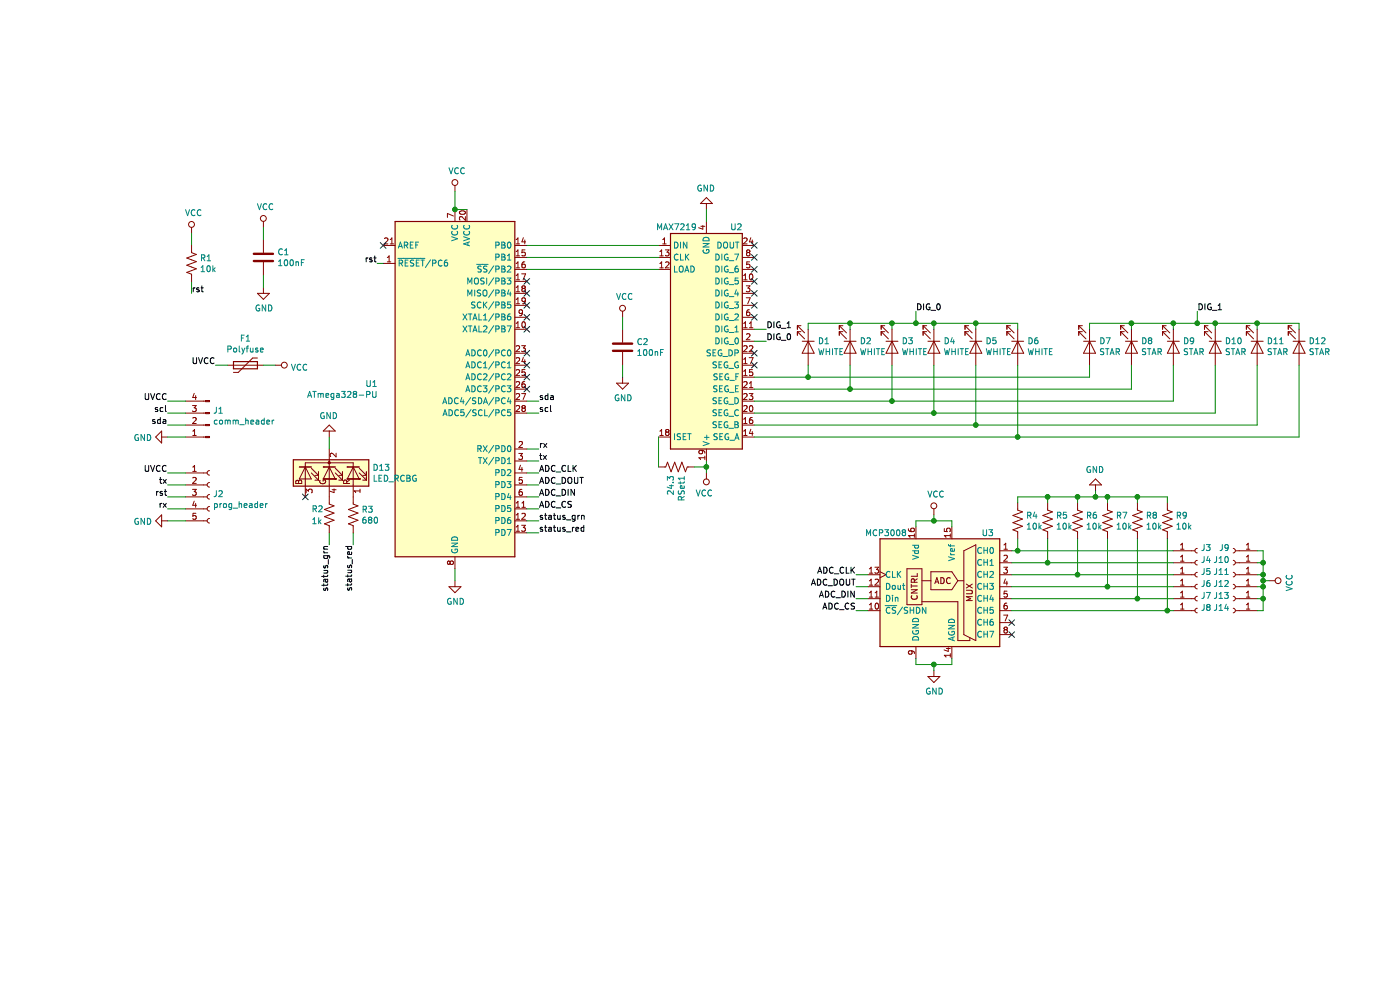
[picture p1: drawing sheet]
EESchema Schematic File Version 4
LIBS:ComplicatedWires-cache
EELAYER 29 0
EELAYER END
$Descr A4 11693 8268
encoding utf-8
Sheet 1 1
Title ""
Date ""
Rev ""
Comp ""
Comment1 ""
Comment2 ""
Comment3 ""
Comment4 ""
$EndDescr
$Comp
L MCU_Microchip_ATmega:ATmega328-PU U1
U 1 1
P 3800 3250
F 0 "U1" H 3156 3296 50  0000 R CNN
F 1 "ATmega328-PU" H 3156 3205 50  0000 R CNN
F 2 "Package_DIP:DIP-28_W7.62mm" H 3800 3250 50  0001 C CIN
F 3 "http://ww1.microchip.com/downloads/en/DeviceDoc/ATmega328_P%20AVR%20MCU%20with%20picoPower%20Technology%20Data%20Sheet%2040001984A.pdf" H 3800 3250 50  0001 C CNN
	1    3800 3250
	1    0    0    -1  
$EndComp
$Comp
L Device:C C1
U 1 1
P 2200 2150
F 0 "C1" H 2315 2196 50  0000 L CNN
F 1 "100nF" H 2315 2105 50  0000 L CNN
F 2 "" H 2238 2000 50  0001 C CNN
F 3 "~" H 2200 2150 50  0001 C CNN
	1    2200 2150
	1    0    0    -1  
$EndComp
Wire Wire Line
	3900 1750 3800 1750
$Comp
L power:VCC #PWR08
U 1 1
P 3800 1600
F 0 "#PWR08" H 3800 1450 50  0001 C CNN
F 1 "VCC" H 3817 1773 50  0000 C CNN
F 2 "" H 3800 1600 50  0001 C CNN
F 3 "" H 3800 1600 50  0001 C CNN
	1    3800 1600
	1    0    0    -1  
$EndComp
$Comp
L power:GND #PWR09
U 1 1
P 3800 4850
F 0 "#PWR09" H 3800 4600 50  0001 C CNN
F 1 "GND" H 3805 4677 50  0000 C CNN
F 2 "" H 3800 4850 50  0001 C CNN
F 3 "" H 3800 4850 50  0001 C CNN
	1    3800 4850
	1    0    0    -1  
$EndComp
Wire Wire Line
	3800 1750 3800 1600
Connection ~ 3800 1750
$Comp
L power:VCC #PWR06
U 1 1
P 2200 1900
F 0 "#PWR06" H 2200 1750 50  0001 C CNN
F 1 "VCC" H 2217 2073 50  0000 C CNN
F 2 "" H 2200 1900 50  0001 C CNN
F 3 "" H 2200 1900 50  0001 C CNN
	1    2200 1900
	1    0    0    -1  
$EndComp
Wire Wire Line
	3800 4850 3800 4750
$Comp
L power:GND #PWR07
U 1 1
P 2200 2400
F 0 "#PWR07" H 2200 2150 50  0001 C CNN
F 1 "GND" H 2205 2227 50  0000 C CNN
F 2 "" H 2200 2400 50  0001 C CNN
F 3 "" H 2200 2400 50  0001 C CNN
	1    2200 2400
	1    0    0    -1  
$EndComp
Wire Wire Line
	2200 2400 2200 2300
Wire Wire Line
	2200 2000 2200 1900
$Comp
L power:VCC #PWR05
U 1 1
P 1600 1950
F 0 "#PWR05" H 1600 1800 50  0001 C CNN
F 1 "VCC" H 1617 2123 50  0000 C CNN
F 2 "" H 1600 1950 50  0001 C CNN
F 3 "" H 1600 1950 50  0001 C CNN
	1    1600 1950
	1    0    0    -1  
$EndComp
Wire Wire Line
	1600 2050 1600 1950
Wire Wire Line
	1600 2350 1600 2450
Text Label 1600 2450 0    50   ~ 0
rst
Wire Wire Line
	3200 2200 3150 2200
Text Label 3150 2200 2    50   ~ 0
rst
$Comp
L Connector:Conn_01x05_Female J2
U 1 1
P 1750 4150
F 0 "J2" H 1778 4176 50  0000 L CNN
F 1 "prog_header" H 1778 4085 50  0000 L CNN
F 2 "" H 1750 4150 50  0001 C CNN
F 3 "~" H 1750 4150 50  0001 C CNN
	1    1750 4150
	1    0    0    -1  
$EndComp
$Comp
L Connector:Conn_01x04_Male J1
U 1 1
P 1750 3550
F 0 "J1" H 1722 3432 50  0000 R CNN
F 1 "comm_header" H 1722 3523 50  0000 R CNN
F 2 "" H 1750 3550 50  0001 C CNN
F 3 "~" H 1750 3550 50  0001 C CNN
	1    1750 3550
	-1   0    0    1   
$EndComp
$Comp
L power:VCC #PWR01
U 1 1
P 2300 3050
F 0 "#PWR01" H 2300 2900 50  0001 C CNN
F 1 "VCC" V 2318 3177 50  0000 L CNN
F 2 "" H 2300 3050 50  0001 C CNN
F 3 "" H 2300 3050 50  0001 C CNN
	1    2300 3050
	0    1    1    0   
$EndComp
$Comp
L power:GND #PWR02
U 1 1
P 1400 3650
F 0 "#PWR02" H 1400 3400 50  0001 C CNN
F 1 "GND" V 1405 3522 50  0000 R CNN
F 2 "" H 1400 3650 50  0001 C CNN
F 3 "" H 1400 3650 50  0001 C CNN
	1    1400 3650
	0    1    1    0   
$EndComp
$Comp
L power:GND #PWR04
U 1 1
P 1400 4350
F 0 "#PWR04" H 1400 4100 50  0001 C CNN
F 1 "GND" V 1405 4222 50  0000 R CNN
F 2 "" H 1400 4350 50  0001 C CNN
F 3 "" H 1400 4350 50  0001 C CNN
	1    1400 4350
	0    1    1    0   
$EndComp
Wire Wire Line
	1550 4150 1400 4150
Wire Wire Line
	1550 3950 1400 3950
Wire Wire Line
	1400 4350 1550 4350
Wire Wire Line
	1550 3650 1400 3650
Wire Wire Line
	1400 3350 1550 3350
Text Label 1400 4150 2    50   ~ 0
rst
Wire Wire Line
	4400 3450 4500 3450
Text Label 4500 3450 0    50   ~ 0
scl
Wire Wire Line
	4400 3750 4500 3750
Text Label 4500 3850 0    50   ~ 0
tx
Text Label 4500 3750 0    50   ~ 0
rx
Wire Wire Line
	4500 3850 4400 3850
Wire Wire Line
	1550 3450 1400 3450
Wire Wire Line
	1400 3550 1550 3550
Wire Wire Line
	1550 4050 1400 4050
Wire Wire Line
	1400 4250 1550 4250
Text Label 1400 3550 2    50   ~ 0
sda
Text Label 1400 3450 2    50   ~ 0
scl
Text Label 1400 4250 2    50   ~ 0
rx
Text Label 1400 4050 2    50   ~ 0
tx
NoConn ~ 3200 2050
Wire Wire Line
	4400 3350 4500 3350
Text Label 4500 3350 0    50   ~ 0
sda
$Comp
L Device:LED_RCBG D13
U 1 1
P 2750 3950
F 0 "D13" V 2704 4310 50  0000 L CNN
F 1 "LED_RCBG" V 2795 4310 50  0000 L CNN
F 2 "" H 2750 3900 50  0001 C CNN
F 3 "~" H 2750 3900 50  0001 C CNN
	1    2750 3950
	0    1    1    0   
$EndComp
NoConn ~ 2550 4150
$Comp
L power:GND #PWR011
U 1 1
P 2750 3650
F 0 "#PWR011" H 2750 3400 50  0001 C CNN
F 1 "GND" H 2755 3477 50  0000 C CNN
F 2 "" H 2750 3650 50  0001 C CNN
F 3 "" H 2750 3650 50  0001 C CNN
	1    2750 3650
	-1   0    0    1   
$EndComp
Wire Wire Line
	2750 3650 2750 3750
Wire Wire Line
	2750 4450 2750 4550
Wire Wire Line
	2950 4450 2950 4550
Wire Wire Line
	4400 4350 4500 4350
Wire Wire Line
	4400 4450 4500 4450
Text Label 4500 4350 0    50   ~ 0
status_grn
Text Label 4500 4450 0    50   ~ 0
status_red
Text Label 2750 4550 3    50   ~ 0
status_grn
Text Label 2950 4550 3    50   ~ 0
status_red
NoConn ~ 4400 2350
NoConn ~ 4400 2450
NoConn ~ 4400 2550
NoConn ~ 4400 2650
NoConn ~ 4400 2750
NoConn ~ 4400 2950
NoConn ~ 4400 3050
NoConn ~ 4400 3150
NoConn ~ 4400 3250
$Comp
L Device:R_US R2
U 1 1
P 2750 4300
F 0 "R2" H 2600 4350 50  0000 L CNN
F 1 "1k" H 2600 4250 50  0000 L CNN
F 2 "" V 2790 4290 50  0001 C CNN
F 3 "~" H 2750 4300 50  0001 C CNN
	1    2750 4300
	1    0    0    -1  
$EndComp
$Comp
L Device:R_US R3
U 1 1
P 2950 4300
F 0 "R3" H 3018 4346 50  0000 L CNN
F 1 "680" H 3018 4255 50  0000 L CNN
F 2 "" V 2990 4290 50  0001 C CNN
F 3 "~" H 2950 4300 50  0001 C CNN
	1    2950 4300
	1    0    0    -1  
$EndComp
$Comp
L Analog_ADC:MCP3008 U3
U 1 1
P 7850 4900
F 0 "U3" H 7450 5350 50  0000 C CNN
F 1 "MCP3008" H 8300 5350 50  0000 C CNN
F 2 "" H 7950 5000 50  0001 C CNN
F 3 "http://ww1.microchip.com/downloads/en/DeviceDoc/21295d.pdf" H 7950 5000 50  0001 C CNN
	1    7850 4900
	-1   0    0    -1  
$EndComp
$Comp
L Driver_LED:MAX7219 U?
U 1 1
P 5900 2850
AR Path="/5F6782B5/5F6805BD" Ref="U?"  Part="1" 
AR Path="/5F6805BD" Ref="U2"  Part="1" 
F 0 "U2" H 6150 1900 50  0000 C CNN
F 1 "MAX7219" H 5650 1900 50  0000 C CNN
F 2 "" H 5850 2900 50  0001 C CNN
F 3 "https://datasheets.maximintegrated.com/en/ds/MAX7219-MAX7221.pdf" H 5950 2700 50  0001 C CNN
	1    5900 2850
	1    0    0    1   
$EndComp
$Comp
L Device:R_US RSet?
U 1 1
P 5650 3900
AR Path="/5F6782B5/5F6805C3" Ref="RSet?"  Part="1" 
AR Path="/5F6805C3" Ref="RSet1"  Part="1" 
F 0 "RSet1" H 5718 3946 50  0000 L CNN
F 1 "24.3" H 5718 3855 50  0000 L CNN
F 2 "" V 5690 3890 50  0001 C CNN
F 3 "~" H 5650 3900 50  0001 C CNN
	1    5650 3900
	0    1    1    0   
$EndComp
Wire Wire Line
	4400 2050 5500 2050
Wire Wire Line
	5500 2150 4400 2150
Wire Wire Line
	4400 2250 5500 2250
$Comp
L power:VCC #PWR?
U 1 1
P 5900 3950
AR Path="/5F6782B5/5F6805CC" Ref="#PWR?"  Part="1" 
AR Path="/5F6805CC" Ref="#PWR014"  Part="1" 
F 0 "#PWR014" H 5900 3800 50  0001 C CNN
F 1 "VCC" H 5917 4123 50  0000 C CNN
F 2 "" H 5900 3950 50  0001 C CNN
F 3 "" H 5900 3950 50  0001 C CNN
	1    5900 3950
	-1   0    0    1   
$EndComp
$Comp
L power:GND #PWR?
U 1 1
P 5900 1750
AR Path="/5F6782B5/5F6805D2" Ref="#PWR?"  Part="1" 
AR Path="/5F6805D2" Ref="#PWR013"  Part="1" 
F 0 "#PWR013" H 5900 1500 50  0001 C CNN
F 1 "GND" H 5905 1577 50  0000 C CNN
F 2 "" H 5900 1750 50  0001 C CNN
F 3 "" H 5900 1750 50  0001 C CNN
	1    5900 1750
	-1   0    0    1   
$EndComp
Wire Wire Line
	5900 1750 5900 1850
Wire Wire Line
	5900 3850 5900 3900
Wire Wire Line
	5500 3900 5500 3650
Wire Wire Line
	5800 3900 5900 3900
Connection ~ 5900 3900
Wire Wire Line
	5900 3900 5900 3950
$Comp
L Device:C C?
U 1 1
P 5200 2900
AR Path="/5F6782B5/5F6805DE" Ref="C?"  Part="1" 
AR Path="/5F6805DE" Ref="C2"  Part="1" 
F 0 "C2" H 5315 2946 50  0000 L CNN
F 1 "100nF" H 5315 2855 50  0000 L CNN
F 2 "" H 5238 2750 50  0001 C CNN
F 3 "~" H 5200 2900 50  0001 C CNN
	1    5200 2900
	1    0    0    -1  
$EndComp
$Comp
L power:VCC #PWR?
U 1 1
P 5200 2650
AR Path="/5F6782B5/5F6805E4" Ref="#PWR?"  Part="1" 
AR Path="/5F6805E4" Ref="#PWR010"  Part="1" 
F 0 "#PWR010" H 5200 2500 50  0001 C CNN
F 1 "VCC" H 5217 2823 50  0000 C CNN
F 2 "" H 5200 2650 50  0001 C CNN
F 3 "" H 5200 2650 50  0001 C CNN
	1    5200 2650
	1    0    0    -1  
$EndComp
$Comp
L power:GND #PWR?
U 1 1
P 5200 3150
AR Path="/5F6782B5/5F6805EA" Ref="#PWR?"  Part="1" 
AR Path="/5F6805EA" Ref="#PWR012"  Part="1" 
F 0 "#PWR012" H 5200 2900 50  0001 C CNN
F 1 "GND" H 5205 2977 50  0000 C CNN
F 2 "" H 5200 3150 50  0001 C CNN
F 3 "" H 5200 3150 50  0001 C CNN
	1    5200 3150
	1    0    0    -1  
$EndComp
Wire Wire Line
	5200 3150 5200 3050
Wire Wire Line
	5200 2650 5200 2750
Wire Wire Line
	4500 3950 4400 3950
Wire Wire Line
	4500 4050 4400 4050
Wire Wire Line
	4500 4150 4400 4150
Wire Wire Line
	4500 4250 4400 4250
Text Label 4500 3950 0    50   ~ 0
ADC_CLK
Text Label 4500 4050 0    50   ~ 0
ADC_DOUT
Text Label 4500 4150 0    50   ~ 0
ADC_DIN
Text Label 4500 4250 0    50   ~ 0
ADC_CS
Wire Wire Line
	7150 4800 7250 4800
Wire Wire Line
	7150 4900 7250 4900
Wire Wire Line
	7150 5000 7250 5000
Wire Wire Line
	7150 5100 7250 5100
Text Label 7150 4800 2    50   ~ 0
ADC_CLK
Text Label 7150 4900 2    50   ~ 0
ADC_DOUT
Text Label 7150 5000 2    50   ~ 0
ADC_DIN
Text Label 7150 5100 2    50   ~ 0
ADC_CS
Wire Wire Line
	7950 5500 7950 5550
Wire Wire Line
	7950 5550 7800 5550
Wire Wire Line
	7650 5550 7650 5500
Wire Wire Line
	7950 4400 7950 4350
Wire Wire Line
	7950 4350 7800 4350
Wire Wire Line
	7650 4350 7650 4400
$Comp
L power:VCC #PWR?
U 1 1
P 7800 4300
AR Path="/5F6782B5/5F690ABC" Ref="#PWR?"  Part="1" 
AR Path="/5F690ABC" Ref="#PWR015"  Part="1" 
F 0 "#PWR015" H 7800 4150 50  0001 C CNN
F 1 "VCC" H 7817 4473 50  0000 C CNN
F 2 "" H 7800 4300 50  0001 C CNN
F 3 "" H 7800 4300 50  0001 C CNN
	1    7800 4300
	1    0    0    -1  
$EndComp
Wire Wire Line
	7800 4300 7800 4350
Connection ~ 7800 4350
Wire Wire Line
	7800 4350 7650 4350
$Comp
L power:GND #PWR016
U 1 1
P 7800 5600
F 0 "#PWR016" H 7800 5350 50  0001 C CNN
F 1 "GND" H 7805 5427 50  0000 C CNN
F 2 "" H 7800 5600 50  0001 C CNN
F 3 "" H 7800 5600 50  0001 C CNN
	1    7800 5600
	1    0    0    -1  
$EndComp
Wire Wire Line
	7800 5600 7800 5550
Connection ~ 7800 5550
Wire Wire Line
	7800 5550 7650 5550
$Comp
L Connector:Conn_01x01_Female J3
U 1 1
P 10000 4600
F 0 "J3" H 10028 4626 50  0000 L CNN
F 1 "Conn_01x01_Female" H 10028 4535 50  0001 L CNN
F 2 "" H 10000 4600 50  0001 C CNN
F 3 "~" H 10000 4600 50  0001 C CNN
	1    10000 4600
	1    0    0    -1  
$EndComp
$Comp
L Connector:Conn_01x01_Female J4
U 1 1
P 10000 4700
F 0 "J4" H 10028 4726 50  0000 L CNN
F 1 "Conn_01x01_Female" H 10028 4635 50  0001 L CNN
F 2 "" H 10000 4700 50  0001 C CNN
F 3 "~" H 10000 4700 50  0001 C CNN
	1    10000 4700
	1    0    0    -1  
$EndComp
$Comp
L Connector:Conn_01x01_Female J5
U 1 1
P 10000 4800
F 0 "J5" H 10028 4826 50  0000 L CNN
F 1 "Conn_01x01_Female" H 10028 4735 50  0001 L CNN
F 2 "" H 10000 4800 50  0001 C CNN
F 3 "~" H 10000 4800 50  0001 C CNN
	1    10000 4800
	1    0    0    -1  
$EndComp
$Comp
L Connector:Conn_01x01_Female J6
U 1 1
P 10000 4900
F 0 "J6" H 10028 4926 50  0000 L CNN
F 1 "Conn_01x01_Female" H 10028 4835 50  0001 L CNN
F 2 "" H 10000 4900 50  0001 C CNN
F 3 "~" H 10000 4900 50  0001 C CNN
	1    10000 4900
	1    0    0    -1  
$EndComp
$Comp
L Connector:Conn_01x01_Female J7
U 1 1
P 10000 5000
F 0 "J7" H 10028 5026 50  0000 L CNN
F 1 "Conn_01x01_Female" H 10028 4935 50  0001 L CNN
F 2 "" H 10000 5000 50  0001 C CNN
F 3 "~" H 10000 5000 50  0001 C CNN
	1    10000 5000
	1    0    0    -1  
$EndComp
$Comp
L Connector:Conn_01x01_Female J8
U 1 1
P 10000 5100
F 0 "J8" H 10028 5126 50  0000 L CNN
F 1 "Conn_01x01_Female" H 10028 5035 50  0001 L CNN
F 2 "" H 10000 5100 50  0001 C CNN
F 3 "~" H 10000 5100 50  0001 C CNN
	1    10000 5100
	1    0    0    -1  
$EndComp
NoConn ~ 8450 5300
NoConn ~ 8450 5200
Wire Wire Line
	8450 5100 9750 5100
Wire Wire Line
	9800 5000 9500 5000
Wire Wire Line
	8450 4900 9250 4900
Wire Wire Line
	9800 4800 9000 4800
Wire Wire Line
	8450 4700 8750 4700
Wire Wire Line
	9800 4600 8500 4600
$Comp
L Device:R_US R1
U 1 1
P 1600 2200
F 0 "R1" H 1668 2246 50  0000 L CNN
F 1 "10k" H 1668 2155 50  0000 L CNN
F 2 "" V 1640 2190 50  0001 C CNN
F 3 "~" H 1600 2200 50  0001 C CNN
	1    1600 2200
	1    0    0    -1  
$EndComp
$Comp
L Device:R_US R4
U 1 1
P 8500 4350
F 0 "R4" H 8568 4396 50  0000 L CNN
F 1 "10k" H 8568 4305 50  0000 L CNN
F 2 "" V 8540 4340 50  0001 C CNN
F 3 "~" H 8500 4350 50  0001 C CNN
	1    8500 4350
	1    0    0    -1  
$EndComp
$Comp
L Device:R_US R5
U 1 1
P 8750 4350
F 0 "R5" H 8818 4396 50  0000 L CNN
F 1 "10k" H 8818 4305 50  0000 L CNN
F 2 "" V 8790 4340 50  0001 C CNN
F 3 "~" H 8750 4350 50  0001 C CNN
	1    8750 4350
	1    0    0    -1  
$EndComp
$Comp
L Device:R_US R6
U 1 1
P 9000 4350
F 0 "R6" H 9068 4396 50  0000 L CNN
F 1 "10k" H 9068 4305 50  0000 L CNN
F 2 "" V 9040 4340 50  0001 C CNN
F 3 "~" H 9000 4350 50  0001 C CNN
	1    9000 4350
	1    0    0    -1  
$EndComp
$Comp
L Device:R_US R7
U 1 1
P 9250 4350
F 0 "R7" H 9318 4396 50  0000 L CNN
F 1 "10k" H 9318 4305 50  0000 L CNN
F 2 "" V 9290 4340 50  0001 C CNN
F 3 "~" H 9250 4350 50  0001 C CNN
	1    9250 4350
	1    0    0    -1  
$EndComp
$Comp
L Device:R_US R8
U 1 1
P 9500 4350
F 0 "R8" H 9568 4396 50  0000 L CNN
F 1 "10k" H 9568 4305 50  0000 L CNN
F 2 "" V 9540 4340 50  0001 C CNN
F 3 "~" H 9500 4350 50  0001 C CNN
	1    9500 4350
	1    0    0    -1  
$EndComp
$Comp
L Device:R_US R9
U 1 1
P 9750 4350
F 0 "R9" H 9818 4396 50  0000 L CNN
F 1 "10k" H 9818 4305 50  0000 L CNN
F 2 "" V 9790 4340 50  0001 C CNN
F 3 "~" H 9750 4350 50  0001 C CNN
	1    9750 4350
	1    0    0    -1  
$EndComp
$Comp
L power:GND #PWR017
U 1 1
P 9150 4100
F 0 "#PWR017" H 9150 3850 50  0001 C CNN
F 1 "GND" H 9155 3927 50  0000 C CNN
F 2 "" H 9150 4100 50  0001 C CNN
F 3 "" H 9150 4100 50  0001 C CNN
	1    9150 4100
	-1   0    0    1   
$EndComp
Wire Wire Line
	8500 4200 8500 4150
Wire Wire Line
	8500 4150 8750 4150
Wire Wire Line
	9750 4150 9750 4200
Wire Wire Line
	9500 4200 9500 4150
Connection ~ 9500 4150
Wire Wire Line
	9500 4150 9750 4150
Wire Wire Line
	9250 4200 9250 4150
Connection ~ 9250 4150
Wire Wire Line
	9250 4150 9500 4150
Wire Wire Line
	9000 4200 9000 4150
Connection ~ 9000 4150
Wire Wire Line
	9000 4150 9150 4150
Wire Wire Line
	8750 4200 8750 4150
Connection ~ 8750 4150
Wire Wire Line
	8750 4150 9000 4150
Wire Wire Line
	9150 4100 9150 4150
Connection ~ 9150 4150
Wire Wire Line
	9150 4150 9250 4150
Wire Wire Line
	8500 4500 8500 4600
Connection ~ 8500 4600
Wire Wire Line
	8500 4600 8450 4600
Wire Wire Line
	8750 4500 8750 4700
Connection ~ 8750 4700
Wire Wire Line
	8750 4700 9800 4700
Wire Wire Line
	9000 4800 9000 4500
Connection ~ 9000 4800
Wire Wire Line
	9000 4800 8450 4800
Wire Wire Line
	9250 4500 9250 4900
Connection ~ 9250 4900
Wire Wire Line
	9250 4900 9800 4900
Wire Wire Line
	9500 5000 9500 4500
Connection ~ 9500 5000
Wire Wire Line
	9500 5000 8450 5000
Wire Wire Line
	9750 4500 9750 5100
Connection ~ 9750 5100
Wire Wire Line
	9750 5100 9800 5100
$Comp
L Connector:Conn_01x01_Female J9
U 1 1
P 10300 4600
F 0 "J9" H 10328 4626 50  0000 L CNN
F 1 "Conn_01x01_Female" H 10328 4535 50  0001 L CNN
F 2 "" H 10300 4600 50  0001 C CNN
F 3 "~" H 10300 4600 50  0001 C CNN
	1    10300 4600
	-1   0    0    -1  
$EndComp
$Comp
L Connector:Conn_01x01_Female J10
U 1 1
P 10300 4700
F 0 "J10" H 10328 4726 50  0000 L CNN
F 1 "Conn_01x01_Female" H 10328 4635 50  0001 L CNN
F 2 "" H 10300 4700 50  0001 C CNN
F 3 "~" H 10300 4700 50  0001 C CNN
	1    10300 4700
	-1   0    0    -1  
$EndComp
$Comp
L Connector:Conn_01x01_Female J11
U 1 1
P 10300 4800
F 0 "J11" H 10328 4826 50  0000 L CNN
F 1 "Conn_01x01_Female" H 10328 4735 50  0001 L CNN
F 2 "" H 10300 4800 50  0001 C CNN
F 3 "~" H 10300 4800 50  0001 C CNN
	1    10300 4800
	-1   0    0    -1  
$EndComp
$Comp
L Connector:Conn_01x01_Female J12
U 1 1
P 10300 4900
F 0 "J12" H 10328 4926 50  0000 L CNN
F 1 "Conn_01x01_Female" H 10328 4835 50  0001 L CNN
F 2 "" H 10300 4900 50  0001 C CNN
F 3 "~" H 10300 4900 50  0001 C CNN
	1    10300 4900
	-1   0    0    -1  
$EndComp
$Comp
L Connector:Conn_01x01_Female J13
U 1 1
P 10300 5000
F 0 "J13" H 10328 5026 50  0000 L CNN
F 1 "Conn_01x01_Female" H 10328 4935 50  0001 L CNN
F 2 "" H 10300 5000 50  0001 C CNN
F 3 "~" H 10300 5000 50  0001 C CNN
	1    10300 5000
	-1   0    0    -1  
$EndComp
$Comp
L Connector:Conn_01x01_Female J14
U 1 1
P 10300 5100
F 0 "J14" H 10328 5126 50  0000 L CNN
F 1 "Conn_01x01_Female" H 10328 5035 50  0001 L CNN
F 2 "" H 10300 5100 50  0001 C CNN
F 3 "~" H 10300 5100 50  0001 C CNN
	1    10300 5100
	-1   0    0    -1  
$EndComp
$Comp
L power:VCC #PWR?
U 1 1
P 10600 4850
AR Path="/5F6782B5/5F6E0158" Ref="#PWR?"  Part="1" 
AR Path="/5F6E0158" Ref="#PWR018"  Part="1" 
F 0 "#PWR018" H 10600 4700 50  0001 C CNN
F 1 "VCC" H 10617 5023 50  0000 C CNN
F 2 "" H 10600 4850 50  0001 C CNN
F 3 "" H 10600 4850 50  0001 C CNN
	1    10600 4850
	0    1    1    0   
$EndComp
Wire Wire Line
	10500 4600 10550 4600
Wire Wire Line
	10550 4600 10550 4700
Wire Wire Line
	10550 5100 10500 5100
Wire Wire Line
	10500 4900 10550 4900
Connection ~ 10550 4900
Wire Wire Line
	10550 4900 10550 5000
Wire Wire Line
	10500 4800 10550 4800
Connection ~ 10550 4800
Wire Wire Line
	10550 4800 10550 4850
Wire Wire Line
	10500 4700 10550 4700
Connection ~ 10550 4700
Wire Wire Line
	10550 4700 10550 4800
Wire Wire Line
	10500 5000 10550 5000
Connection ~ 10550 5000
Wire Wire Line
	10550 5000 10550 5100
Wire Wire Line
	10600 4850 10550 4850
Connection ~ 10550 4850
Wire Wire Line
	10550 4850 10550 4900
$Comp
L Device:LED D1
U 1 1
P 6750 2900
F 0 "D1" V 6697 2979 50  0000 L CNN
F 1 "WHITE" V 6788 2979 50  0000 L CNN
F 2 "" H 6750 2900 50  0001 C CNN
F 3 "~" H 6750 2900 50  0001 C CNN
	1    6750 2900
	0    1    1    0   
$EndComp
$Comp
L Device:LED D2
U 1 1
P 7100 2900
F 0 "D2" V 7047 2979 50  0000 L CNN
F 1 "WHITE" V 7138 2979 50  0000 L CNN
F 2 "" H 7100 2900 50  0001 C CNN
F 3 "~" H 7100 2900 50  0001 C CNN
	1    7100 2900
	0    1    1    0   
$EndComp
$Comp
L Device:LED D3
U 1 1
P 7450 2900
F 0 "D3" V 7397 2979 50  0000 L CNN
F 1 "WHITE" V 7488 2979 50  0000 L CNN
F 2 "" H 7450 2900 50  0001 C CNN
F 3 "~" H 7450 2900 50  0001 C CNN
	1    7450 2900
	0    1    1    0   
$EndComp
$Comp
L Device:LED D4
U 1 1
P 7800 2900
F 0 "D4" V 7747 2979 50  0000 L CNN
F 1 "WHITE" V 7838 2979 50  0000 L CNN
F 2 "" H 7800 2900 50  0001 C CNN
F 3 "~" H 7800 2900 50  0001 C CNN
	1    7800 2900
	0    1    1    0   
$EndComp
$Comp
L Device:LED D5
U 1 1
P 8150 2900
F 0 "D5" V 8097 2979 50  0000 L CNN
F 1 "WHITE" V 8188 2979 50  0000 L CNN
F 2 "" H 8150 2900 50  0001 C CNN
F 3 "~" H 8150 2900 50  0001 C CNN
	1    8150 2900
	0    1    1    0   
$EndComp
$Comp
L Device:LED D6
U 1 1
P 8500 2900
F 0 "D6" V 8447 2979 50  0000 L CNN
F 1 "WHITE" V 8538 2979 50  0000 L CNN
F 2 "" H 8500 2900 50  0001 C CNN
F 3 "~" H 8500 2900 50  0001 C CNN
	1    8500 2900
	0    1    1    0   
$EndComp
$Comp
L Device:LED D7
U 1 1
P 9100 2900
F 0 "D7" V 9047 2979 50  0000 L CNN
F 1 "STAR" V 9138 2979 50  0000 L CNN
F 2 "" H 9100 2900 50  0001 C CNN
F 3 "~" H 9100 2900 50  0001 C CNN
	1    9100 2900
	0    1    1    0   
$EndComp
$Comp
L Device:LED D8
U 1 1
P 9450 2900
F 0 "D8" V 9397 2979 50  0000 L CNN
F 1 "STAR" V 9488 2979 50  0000 L CNN
F 2 "" H 9450 2900 50  0001 C CNN
F 3 "~" H 9450 2900 50  0001 C CNN
	1    9450 2900
	0    1    1    0   
$EndComp
$Comp
L Device:LED D9
U 1 1
P 9800 2900
F 0 "D9" V 9747 2979 50  0000 L CNN
F 1 "STAR" V 9838 2979 50  0000 L CNN
F 2 "" H 9800 2900 50  0001 C CNN
F 3 "~" H 9800 2900 50  0001 C CNN
	1    9800 2900
	0    1    1    0   
$EndComp
$Comp
L Device:LED D10
U 1 1
P 10150 2900
F 0 "D10" V 10097 2979 50  0000 L CNN
F 1 "STAR" V 10188 2979 50  0000 L CNN
F 2 "" H 10150 2900 50  0001 C CNN
F 3 "~" H 10150 2900 50  0001 C CNN
	1    10150 2900
	0    1    1    0   
$EndComp
$Comp
L Device:LED D11
U 1 1
P 10500 2900
F 0 "D11" V 10447 2979 50  0000 L CNN
F 1 "STAR" V 10538 2979 50  0000 L CNN
F 2 "" H 10500 2900 50  0001 C CNN
F 3 "~" H 10500 2900 50  0001 C CNN
	1    10500 2900
	0    1    1    0   
$EndComp
$Comp
L Device:LED D12
U 1 1
P 10850 2900
F 0 "D12" V 10797 2979 50  0000 L CNN
F 1 "STAR" V 10888 2979 50  0000 L CNN
F 2 "" H 10850 2900 50  0001 C CNN
F 3 "~" H 10850 2900 50  0001 C CNN
	1    10850 2900
	0    1    1    0   
$EndComp
Wire Wire Line
	6750 2750 6750 2700
Wire Wire Line
	8500 2700 8500 2750
Wire Wire Line
	6750 2700 7100 2700
Wire Wire Line
	7800 2750 7800 2700
Connection ~ 7800 2700
Wire Wire Line
	7800 2700 8150 2700
Wire Wire Line
	8150 2750 8150 2700
Connection ~ 8150 2700
Wire Wire Line
	8150 2700 8500 2700
Wire Wire Line
	7450 2750 7450 2700
Connection ~ 7450 2700
Wire Wire Line
	7450 2700 7650 2700
Wire Wire Line
	7100 2750 7100 2700
Connection ~ 7100 2700
Wire Wire Line
	7100 2700 7450 2700
Wire Wire Line
	9100 2750 9100 2700
Wire Wire Line
	9100 2700 9450 2700
Wire Wire Line
	10850 2700 10850 2750
Wire Wire Line
	10500 2750 10500 2700
Connection ~ 10500 2700
Wire Wire Line
	10500 2700 10850 2700
Wire Wire Line
	10150 2750 10150 2700
Connection ~ 10150 2700
Wire Wire Line
	10150 2700 10500 2700
Wire Wire Line
	9800 2750 9800 2700
Connection ~ 9800 2700
Wire Wire Line
	9800 2700 10000 2700
Wire Wire Line
	9450 2750 9450 2700
Connection ~ 9450 2700
Wire Wire Line
	9450 2700 9800 2700
Wire Wire Line
	10850 3650 10850 3050
Wire Wire Line
	10500 3050 10500 3550
Wire Wire Line
	10500 3550 8150 3550
Wire Wire Line
	6300 3450 7800 3450
Wire Wire Line
	10150 3450 10150 3050
Wire Wire Line
	9800 3050 9800 3350
Wire Wire Line
	9800 3350 7450 3350
Wire Wire Line
	6300 3250 7100 3250
Wire Wire Line
	9450 3250 9450 3050
Wire Wire Line
	9100 3050 9100 3150
Wire Wire Line
	9100 3150 6750 3150
Wire Wire Line
	8500 3050 8500 3650
Connection ~ 8500 3650
Wire Wire Line
	8500 3650 10850 3650
Wire Wire Line
	6300 3650 8500 3650
Wire Wire Line
	8150 3050 8150 3550
Connection ~ 8150 3550
Wire Wire Line
	8150 3550 6300 3550
Wire Wire Line
	7800 3050 7800 3450
Connection ~ 7800 3450
Wire Wire Line
	7800 3450 10150 3450
Wire Wire Line
	7450 3050 7450 3350
Connection ~ 7450 3350
Wire Wire Line
	7450 3350 6300 3350
Wire Wire Line
	7100 3050 7100 3250
Connection ~ 7100 3250
Wire Wire Line
	7100 3250 9450 3250
Wire Wire Line
	6750 3050 6750 3150
Connection ~ 6750 3150
Wire Wire Line
	6750 3150 6300 3150
NoConn ~ 6300 2050
NoConn ~ 6300 2150
NoConn ~ 6300 2250
NoConn ~ 6300 2350
NoConn ~ 6300 2450
NoConn ~ 6300 2550
NoConn ~ 6300 2650
NoConn ~ 6300 2950
NoConn ~ 6300 3050
Wire Wire Line
	6400 2850 6300 2850
Wire Wire Line
	6400 2750 6300 2750
Text Label 6400 2750 0    50   ~ 0
DIG_1
Text Label 6400 2850 0    50   ~ 0
DIG_0
Wire Wire Line
	7650 2600 7650 2700
Wire Wire Line
	10000 2600 10000 2700
Text Label 10000 2600 0    50   ~ 0
DIG_1
Text Label 7650 2600 0    50   ~ 0
DIG_0
Connection ~ 10000 2700
Wire Wire Line
	10000 2700 10150 2700
Connection ~ 7650 2700
Wire Wire Line
	7650 2700 7800 2700
$Comp
L Device:Polyfuse F1
U 1 1
P 2050 3050
F 0 "F1" V 1825 3050 50  0000 C CNN
F 1 "Polyfuse" V 1916 3050 50  0000 C CNN
F 2 "" H 2100 2850 50  0001 L CNN
F 3 "~" H 2050 3050 50  0001 C CNN
	1    2050 3050
	0    1    1    0   
$EndComp
Text Label 1400 3350 2    50   ~ 0
UVCC
Text Label 1400 3950 2    50   ~ 0
UVCC
Text Label 1800 3050 2    50   ~ 0
UVCC
Wire Wire Line
	1800 3050 1900 3050
Wire Wire Line
	2200 3050 2300 3050
$EndSCHEMATC
